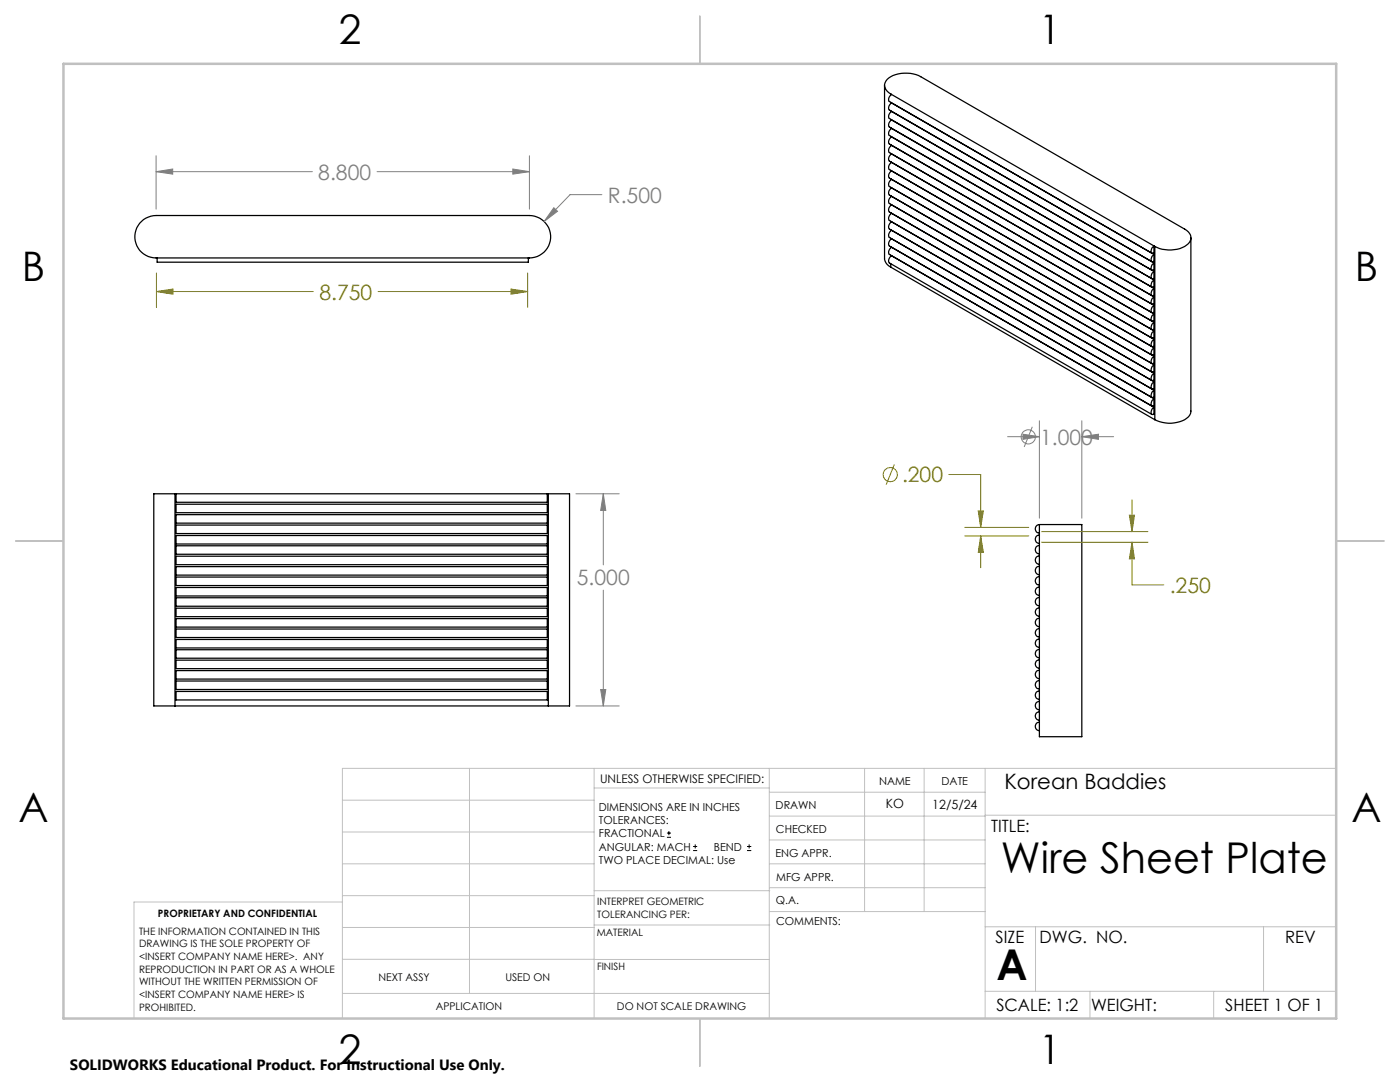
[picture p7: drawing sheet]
<svg xmlns="http://www.w3.org/2000/svg" width="279mm" height="216mm" viewBox="0 0 279 216" stroke-linecap="round" stroke-linejoin="round" font-family="sans-serif">
<g fill="none" stroke="#000" stroke-width=".25">
<path d="M176.5 17v34.8l.1 .3a2.31 2.31 0 0 0 1.2 1.2M177.8 18.8a1.82 1.82 0 0 1-1.3-1.8 1.82 1.82 0 0 1 1.3-1.7 6.7 6.7 0 0 1 6 0l52.6 30.4a1.82 1.82 0 0 1 1.3 1.7 1.82 1.82 0 0 1-1.3 1.8 6.6 6.6 0 0 1-5.9 0M177.8 18.8h.1M177.8 18.8v.1M177.9 18.8l-.5 .7-.1 .5 .2 .2 52.4 30.3M177.9 18.8l52.4 30.3M177.8 20.4v.2M177.8 22.1v.2M177.8 23.8v.2M177.8 25.5v.2M177.8 27.2v.2M177.8 28.9v.2"/>
<path d="M177.8 30.6v.2M177.8 32.3v.2M177.8 34v.2M177.8 35.7v.2M177.8 37.4v.2M177.8 39.1v.2M177.9 22.2l-.5 .7-.1 .5 .2 .2 52.4 30.3M177.9 25.6l-.5 .6-.1 .6 .2 .2 52.8 30.5M177.9 27.3l-.5 .6-.1 .6 .2 .2 52.4 30.3M177.9 30.7l-.5 .6-.1 .6 .2 .2 52.4 30.3M177.9 34.1l-.5 .6-.1 .5 .2 .3 52.8 30.5M177.9 35.8l-.5 .6-.1 .5 .2 .3 52.8 30.5"/>
<path d="M177.9 37.5l-.5 .6-.1 .5 .2 .3 52.8 30.5M177.9 39.2l-.5 .6-.1 .5 .2 .3 52.8 30.5M27.9 44.6a4.3 4.3 0 0 1 3.3-1.6h74.5a4.2 4.2 0 0 1 4.2 4.2 4.2 4.2 0 0 1-4.2 4.3h-74.5a4.2 4.2 0 0 1-3.9-2.4 4.2 4.2 0 0 1 .6-4.5zM31.4 51.5v.8h74v-.8M177.8 53.3l52.7 30.4M177.8 40.7v.3M177.8 42.4v.3M177.8 44.1v.2M177.8 45.8v.2M177.8 47.5v.2M177.8 49.2v.2M177.8 50.9v.2"/>
<path d="M177.8 52.6v.7M177.9 40.9l-.5 .6-.1 .5 .2 .3 52.8 30.5M177.9 42.5l-.5 .7-.1 .5 .2 .3 52.8 30.5M177.9 44.2l-.5 .7-.1 .5 .2 .3 52.8 30.5M177.9 45.9l-.5 .7-.1 .5 .2 .3 52.8 30.5M177.9 47.6l-.5 .7-.1 .5 .2 .3 52.8 30.5M177.9 49.3l-.5 .7-.1 .5 .2 .3 52.8 30.5M177.9 51l-.5 .7-.1 .5 .2 .3 52.4 30.2M229.9 52.8l.4-.3v1.3l-.2 .1h-.2l-.2-.3zM230.1 49.2l.2-.1v1.3l-.2 .2-.2-.1-.2-.3 .2-.7zM230.1 50.9l.2-.1v1.3l-.2 .1h-.2l-.2-.3 .2-.7zM230.1 54.3l.2-.1v1.4h-.2h-.2l-.2-.3 .2-.8z"/>
<path d="M230.1 56l.2-.2v1.5h-.2h-.2l-.2-.3 .2-.8zM230.1 57.7l.2-.2v1.4l-.2 .1h-.2l-.2-.3 .2-.8zM230.1 59.4l.2-.2v1.4l-.2 .1h-.2l-.2-.3 .2-.8zM230.3 50.8l-52.4-30.3-.5 .7-.1 .5 .2 .2 52.8 30.6M230.3 54.2l-52.4-30.3-.5 .7-.1 .5 .2 .2 52.8 30.5M230.3 59.2l-52.4-30.2-.5 .6-.1 .6 .2 .2 52.8 30.5M230.3 49.1l.2 .1M230.5 49.2v34.5M237.7 47.4v34.6a2.49 2.49 0 0 1-2.2 2.1 6.6 6.6 0 0 1-5-.4M229.9 61.3l.4-.4v1.4l-.2 .1h-.2l-.2-.3zM229.9 69.8l.4-.4v1.4l-.2 .1-.2-.1-.2-.2zM229.9 78.2l.4-.3v1.4h-.2h-.2l-.2-.3z"/>
<path d="M230.1 62.8l.2-.2v1.4l-.2 .1h-.2l-.2-.3 .2-.8zM230.1 64.5l.2-.2v1.4l-.2 .1h-.2l-.2-.3 .2-.8zM230.1 67.9l.2-.2v1.4l-.2 .1-.2-.1-.2-.2 .2-.8zM230.1 71.3l.2-.2v1.4l-.2 .1-.2-.1-.2-.3 .2-.7zM230.1 76.3l.2-.1v1.4h-.2h-.2l-.2-.3 .2-.7zM230.1 79.7l.2-.1v1.4h-.2h-.2l-.2-.3 .2-.8zM230.3 62.6l-52.4-30.2-.5 .6-.1 .5 .2 .3 52.8 30.5M230.3 66v1.4l-.4 .1-.2-.6 .2-.5zM230.3 72.8v1.4h-.4l-.2-.5 .2-.5zM230.3 74.5v1.4h-.4l-.2-.5 .2-.5zM34.9 98.5h-4.2v42.4h4.2M34.9 98.5h74.5"/>
<path d="M34.9 98.5v42.4M35.1 98.5v1.7h74.1v-1.7M109.4 98.5h4.3v42.4h-4.3M109.4 98.5v42.4M230.1 81.4l.2-.1v1.4h-.2h-.2l-.2-.3 .2-.8zM35.1 108.9h74.1v1.7h-74.1zM35.1 102.7h74.1v1.7h-74.1zM35.1 100.6h74.1v1.7h-74.1zM35.1 106.9h74.1v1.6h-74.1zM35.1 111h74.1v1.7h-74.1zM35.1 104.8h74.1v1.7h-74.1zM35.1 115.1h74.1v1.7h-74.1z"/>
<path d="M35.1 119.3h74.1v1.7h-74.1zM35.1 113.1h74.1v1.7h-74.1zM35.1 117.2h74.1v1.7h-74.1zM207.4 104.7h8.5v42.3h-8.5zM207.4 104.7a.85 .85 0 0 0-.8 .8 .85 .85 0 0 0 .8 .9M207.4 108.8a.85 .85 0 0 0-.8 .9 .85 .85 0 0 0 .8 .8M207.4 106.8a.85 .85 0 0 0-.8 .8 .85 .85 0 0 0 .8 .8M207.4 113a.85 .85 0 0 0-.8 .8 .85 .85 0 0 0 .8 .9M207.4 117.1a.85 .85 0 0 0-.8 .9 .85 .85 0 0 0 .8 .8M207.4 110.9a.85 .85 0 0 0-.8 .9 .85 .85 0 0 0 .8 .8M207.4 119.2a.85 .85 0 0 0-.8 .9 .85 .85 0 0 0 .8 .8M207.4 115a.85 .85 0 0 0-.8 .9 .85 .85 0 0 0 .8 .8"/>
<path d="M35.1 127.6h74.1v1.7h-74.1zM35.1 123.4h74.1v1.7h-74.1zM35.1 121.4h74.1v1.6h-74.1zM35.1 125.5h74.1v1.7h-74.1zM35.1 131.7h74.1v1.7h-74.1zM35.1 135.9h74.1v1.7h-74.1zM35.1 133.8h74.1v1.7h-74.1zM35.1 129.6h74.1v1.7h-74.1zM35.1 138h74.1v1.7h-74.1zM207.4 123.4a.85 .85 0 0 0-.8 .8 .85 .85 0 0 0 .8 .9M207.4 137.9a.85 .85 0 0 0-.8 .8 .85 .85 0 0 0 .8 .9M207.4 121.3a.85 .85 0 0 0-.8 .8 .85 .85 0 0 0 .8 .9"/>
<path d="M207.4 125.4a.85 .85 0 0 0-.8 .9 .85 .85 0 0 0 .8 .8M207.4 129.6a.85 .85 0 0 0-.8 .8 .85 .85 0 0 0 .8 .9M207.4 127.5a.85 .85 0 0 0-.8 .8 .85 .85 0 0 0 .8 .9M207.4 133.7a.85 .85 0 0 0-.8 .9 .85 .85 0 0 0 .8 .8M207.4 131.7a.85 .85 0 0 0-.8 .8 .85 .85 0 0 0 .8 .8M207.4 139.9a.85 .85 0 0 0-.8 .9 .85 .85 0 0 0 .8 .8M207.4 135.8a.85 .85 0 0 0-.8 .8 .85 .85 0 0 0 .8 .9M34.9 140.9h74.5M207.4 142a.85 .85 0 0 0-.8 .9 .85 .85 0 0 0 .8 .8M207.4 144.1a.85 .85 0 0 0-.8 .9 .85 .85 0 0 0 .8 .8"/>
</g>
<g fill="none" stroke="#808080" stroke-width=".2">
<path d="M31.2 34.3l3.3-.6v1zM31.2 31.1v10.6M31.2 34.3h31.1M75.2 34.3h30.5M102.3 33.7l3.4 .6-3.4 .4zM105.7 31.1v10.6M120.1 38.8h-6.3l-5.2 5.4M110.5 41.5l.8 .7-2.7 2zM114.9 98.5h8.7M120.4 98.5l.5 3.3h-1zM120.4 98.5v14.2M201.1 87.1h6.3"/>
<path d="M204.2 86.6l3.2 .5-3.2 .6zM206 85.2l-1.6 4M207.4 84v19.4M215.9 87.1l3.3-.5v1.1zM215.9 84v19.4M215.9 87.1h6.3M120.4 117.8v23.1M119.9 137.6h1l-.5 3.3zM114.9 140.9h8.7"/>
<circle cx="205.2" cy="87.2" r="1.41"/>
</g>
<g fill="none" stroke="#808000" stroke-width=".2">
<path d="M31.2 58.2l3.3-.5v1zM31.2 54.5v6.8M31.2 58.2h31.3M75.5 58.2h29.8M102 57.7l3.3 .5-3.3 .5zM105.3 54.5v6.8M178.5 92.7l-1.7 4M189.4 94.7h6.3v10.5M225.9 99.7v6.4M192.5 105.2h12.8M192.5 106.9h12.8M195.2 102h1.1l-.6 3.2z"/>
<path d="M195.7 106.9l.6 3.3h-1.1zM195.7 106.9v6.4M207.9 106.1h21.2M207.9 108.2h21.2M225.4 102.8h1l-.5 3.3zM225.9 108.2l.5 3.3h-1zM225.9 108.2v8.5h6.4"/>
<circle cx="177.7" cy="94.7" r="1.41"/>
</g>
<path d="M133.1 167.1h.8M133.1 166.2h.8M133.5 165.8v.9M138.3 169.7h.8M138.3 168.9h.8M138.7 168.5v.8M149.1 169.7h.8M149.1 168.9h.8M149.5 168.5v.8" fill="none" stroke="#000" stroke-width=".2"/>
<g fill="none" stroke="#c0c0c0" stroke-width=".2">
<path d="M68.3 159.7h50.3M93.7 153.3v44.9M118.6 153.3v49.9M118.6 157.2h34.9M153.5 153.3v49.9M153.5 158.1h43.1M172.5 153.3v28.6M184.4 153.3v28.6M196.6 153.3v49.9M266.7 153.3h-198.4v49.9M68.3 178.7h50.3M68.3 172.4h50.3"/>
<path d="M68.3 166h50.3M68.3 180h-41.6v23.2M118.6 177.7h35M153.5 167.6h43.1M153.5 162.8h43.1M153.5 172.4h43.1M153.5 177.1h43.1M196.6 162.7h70.1M68.3 198.2h85.2M68.3 191.4l85.2 .1M68.3 185.1h50.3M118.6 184.6h35"/>
<path d="M153.6 181.9h43M196.6 197.8h70.1M196.6 184.9h70.1M206.7 184.9v12.9M217.5 197.8v5.4M242.2 197.8v5.4M252.2 184.9v12.9"/>
</g>
<path d="M139.7 3.2v9.5M3.1 107.9h9.6M266.7 107.9h9.5M139.7 203.2v9.6" fill="none" stroke="#c0c0c0" stroke-width=".25"/>
<path d="M12.7 12.7h254v190.5h-254z" fill="none" stroke="#c0c0c0" stroke-width=".5"/>
<path d="M31.2 58.2l3.3-.5v1zM102 57.7l3.3 .5-3.3 .5zM195.2 102h1.1l-.6 3.2zM195.7 106.9l.6 3.3h-1.1zM225.4 102.8h1l-.5 3.3zM225.9 108.2l.5 3.3h-1z" fill="#808000"/>
<path d="M119.9 137.6h1l-.5 3.3zM120.4 98.5l.5 3.3h-1zM102.3 33.7l3.4 .6-3.4 .4zM31.2 34.3l3.3-.6v1zM110.5 41.5l-1.9 2.7 2.7-2zM204.2 86.6l3.2 .5-3.2 .6zM215.9 87.1l3.3-.5v1.1z" fill="#808080"/>
<g font-size="8.5">
<text x="199.8" y="174.2">Wire Sheet Plate</text>
<text x="198.9" y="195.5">A</text>
</g>
<g font-size="8.1">
<text x="67.6" y="8.9">2</text>
<text x="207.3" y="8.9">1</text>
<text x="4.4" y="56.2">B</text>
<text x="270.4" y="56.2">B</text>
<text x="3.7" y="164.1">A</text>
<text x="269.7" y="164.1">A</text>
<text x="67.6" y="212.4">2</text>
<text x="207.3" y="212.4">1</text>
</g>
<g font-size="4.2" fill="#808080">
<text x="63.5" y="35.8">8.800</text>
<text x="121.3" y="40.4">R.500</text>
<text x="207.6" y="88.7">1.000</text>
<text x="115.1" y="116.8">5.000</text>
</g>
<g font-size="4.2" fill="#808000">
<text x="63.8" y="59.8">8.750</text>
<text x="180" y="96.2">.200</text>
<text x="233.5" y="118.3">.250</text>
</g>
<text font-size="4.2" x="200.5" y="157.4">Korean Baddies</text>
<g font-size="3.4">
<text x="197.8" y="166">TITLE:</text>
<text x="198.7" y="188.1">SIZE</text>
<text x="207.5" y="188.1">DWG. NO.</text>
<text x="256.5" y="188.2">REV</text>
<text x="198.8" y="201.7">SCALE: 1:2</text>
<text x="217.7" y="201.8">WEIGHT:</text>
<text x="244.5" y="201.7">SHEET 1 OF 1</text>
</g>
<text font-size="3" x="14" y="213.5">SOLIDWORKS Educational Product. For Instructional Use Only.</text>
<g font-size="2.5">
<text x="176.8" y="161.3">KO</text>
<text x="186.1" y="161.4">12/5/24</text>
</g>
<text font-size="2.4" x="119.8" y="156.2">UNLESS OTHERWISE SPECIFIED:</text>
<g font-size="2.2">
<text x="119.5" y="161.8">DIMENSIONS ARE IN INCHES</text>
<text x="154.8" y="161.4">DRAWN</text>
<text x="175.4" y="156.6">NAME</text>
<text x="187.9" y="156.7">DATE</text>
<text x="119.5" y="164.4">TOLERANCES:</text>
<text x="119.5" y="167.1">FRACTIONAL</text>
<text x="154.9" y="166.3">CHECKED</text>
<text x="119.5" y="169.7">ANGULAR: MACH</text>
<text x="119.5" y="172.4">TWO PLACE DECIMAL: Use</text>
<text x="142.5" y="169.7">BEND</text>
<text x="154.8" y="170.9">ENG APPR.</text>
<text x="154.9" y="175.7">MFG APPR.</text>
<text x="154.9" y="180.4">Q.A.</text>
<text x="154.9" y="184.6">COMMENTS:</text>
</g>
<g font-size="2.1">
<text x="75.5" y="195.7">NEXT ASSY</text>
<text x="100.9" y="195.7">USED ON</text>
<text x="86.9" y="201.5">APPLICATION</text>
<text x="123.1" y="201.6">DO NOT SCALE DRAWING</text>
</g>
<g font-size="2">
<text x="31.5" y="182.9">PROPRIETARY AND CONFIDENTIAL</text>
<text x="119.2" y="180.6">INTERPRET GEOMETRIC</text>
<text x="119.2" y="183.1">TOLERANCING PER:</text>
<text x="27.8" y="186.5">THE INFORMATION CONTAINED IN THIS</text>
<text x="27.8" y="189">DRAWING IS THE SOLE PROPERTY OF</text>
<text x="27.8" y="191.6">&lt;INSERT COMPANY NAME HERE&gt;. ANY</text>
<text x="119.1" y="186.7">MATERIAL</text>
<text x="27.8" y="194.1">REPRODUCTION IN PART OR AS A WHOLE</text>
<text x="27.8" y="196.6">WITHOUT THE WRITTEN PERMISSION OF</text>
<text x="119.1" y="193.5">FINISH</text>
<text x="27.8" y="199.1">&lt;INSERT COMPANY NAME HERE&gt; IS</text>
<text x="27.8" y="201.7">PROHIBITED.</text>
</g>
</svg>
